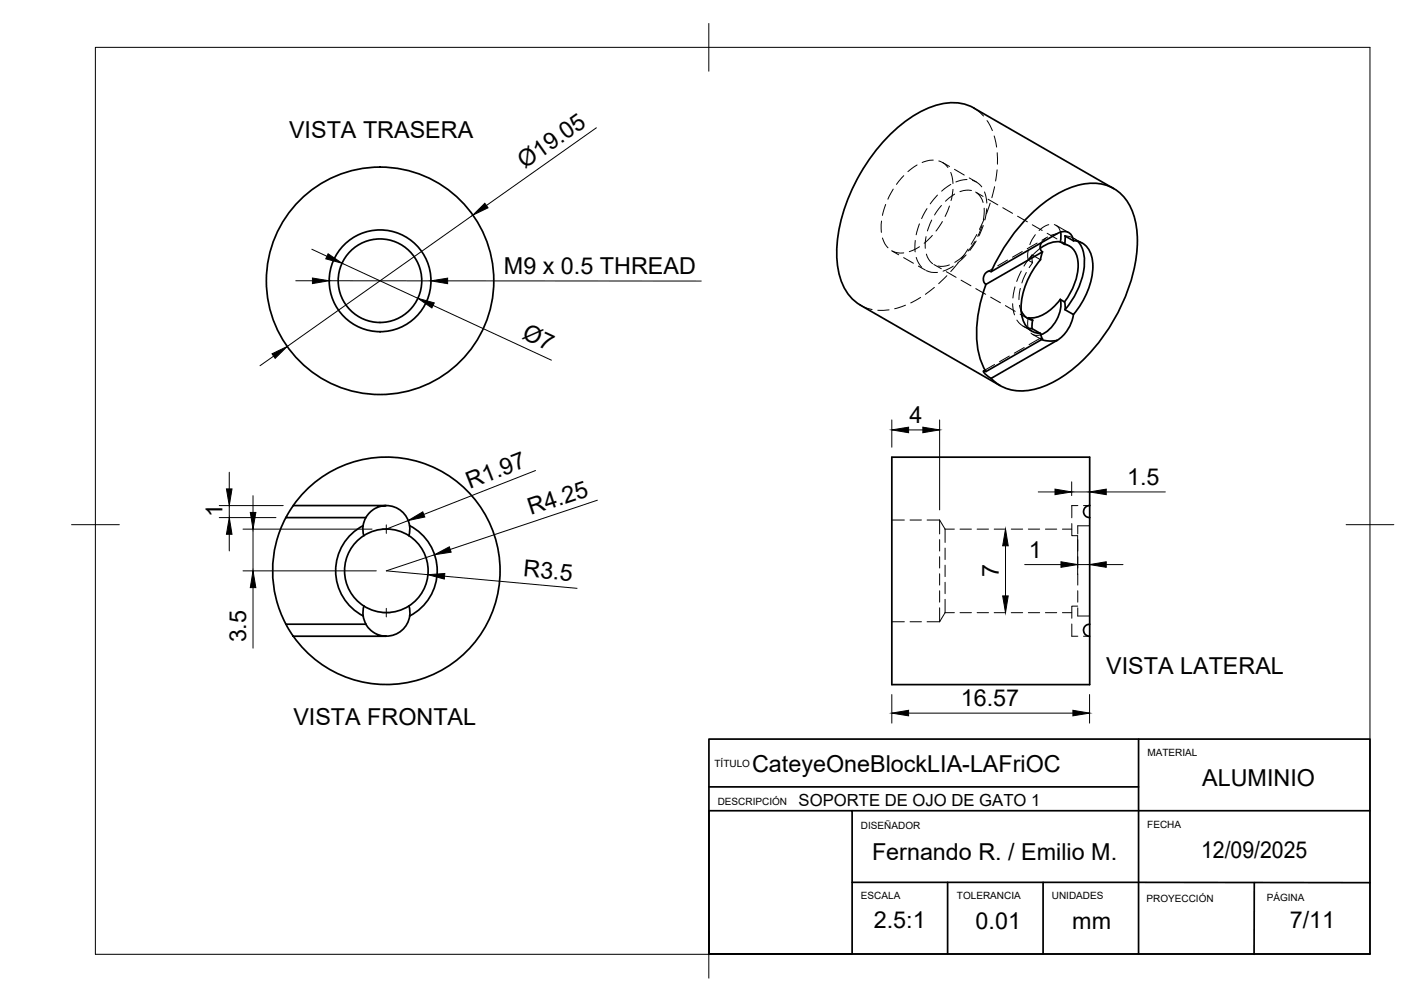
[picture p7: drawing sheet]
<svg xmlns="http://www.w3.org/2000/svg" width="297mm" height="210mm" viewBox="0 0 297 210" stroke-linecap="round" stroke-linejoin="round" font-family="sans-serif">
<!-- layer: Visible -->
<g fill="none" stroke="#000" stroke-width=".36">
<path d="M204 22.6l29.3 16.9M204 22.6a11.1 11.1 0 0 0-10.5 .5 34.8 34.8 0 0 0-15.3 17.1 27.6 27.6 0 0 0-2.4 17.4 9.8 9.8 0 0 0 4.4 6.3M206.5 59.6a24.3 24.3 0 0 0-.9 16.3l.9 1.9M207.6 56.9a36.3 36.3 0 0 1 13.6-16.1 13.4 13.4 0 0 1 10.4-2.1 9.3 9.3 0 0 1 6.1 7.1 27.4 27.4 0 0 1-2.3 17.2 36.2 36.2 0 0 1-14.6 16.9 12.3 12.3 0 0 1-10.3 1.4l-2-1.2-.9-.8M218.2 50.8a1.39 1.39 0 0 0 .2 2M218.4 52.7l-.2 .5a5.2 5.2 0 0 1-1.5 2.9 14.5 14.5 0 0 0-2.6 10.4 4 4 0 0 0 3.9 3.4M221.4 49l-13.8 7.9a1.47 1.47 0 0 0-1.4 .6 1.47 1.47 0 0 0-.1 1.5l.4 .6 11.9-6.8M221.4 49a2.07 2.07 0 0 1 2.2-.4 2.07 2.07 0 0 1 1.3 1.8M222.2 48.6l-.1 2.1M223 51.2a2.97 2.97 0 0 0-3.2-.2l-1.9 1M223 51.2a3.9 3.9 0 0 1 2.9 4.4 13.2 13.2 0 0 1-2.9 7.6l.1 1.7M224.9 50.4l-1.8-1-.1 1.8"/>
<path d="M224.9 50.4a4.2 4.2 0 0 1 4 4.4 15.9 15.9 0 0 1-4 11.1M225.8 50.5a7.3 7.3 0 0 1 1.2 6.5 17.5 17.5 0 0 1-3.9 7.9l1.8 1M180.2 63.9l29.3 16.9M213.9 65.1a3.1 3.1 0 0 0 2.4 2l-.1 1.7-.9-.1M215.4 66.6l.9 .5M216.2 68.8l1.8 1.1M218 69.8l.4 1.2-11.9 6.8-.4-.1a.67 .67 0 0 0 .5 .8l1 .8 13.8-8M218.2 71.1l1.7 .4 1.5-.2M221.4 71.3h.1M222.1 62.7l.9 .5M222.1 62.7a7.1 7.1 0 0 1-4.1 7.4M222.1 62.7a8.7 8.7 0 0 1-6 3.9h-.7"/>
<path d="M224.9 65.9a7.8 7.8 0 0 1-3.5 5.4M59.9 108.4a23.8 23.8 0 0 0 0 22.3M61.4 105.9h19.5a4.9 4.9 0 0 0-4.3 2.5h-16.7zM61.4 105.9a23.8 23.8 0 0 1 35.4-4.1 23.8 23.8 0 0 1 0 35.6 23.8 23.8 0 0 1-35.4-4.1M76.1 110.1a10.6 10.6 0 0 0 0 18.9M76.2 112.2a8.8 8.8 0 0 0-2.6 12.1 8.8 8.8 0 0 0 12.1 2.6M76.2 112.2a8.8 8.8 0 0 1 9.5 0M76.6 108.4a4.9 4.9 0 0 0-.4 3.8M80.9 105.9a4.9 4.9 0 0 1 4.8 6.3M85.7 112.2a8.8 8.8 0 0 1 0 14.7M85.8 110.1a10.6 10.6 0 0 1 0 18.9M228.3 105.9a1.26 1.26 0 0 0-1.3 1.3 1.26 1.26 0 0 0 1.3 1.2"/>
<path d="M228.3 105.9v-10.1h-41.5v47.6h41.5v-10.1a1.26 1.26 0 0 1-1.3-1.3 1.26 1.26 0 0 1 1.3-1.2M228.3 108.4v22.4M228.3 105.9v2.5M59.9 130.8h16.7a5 5 0 0 0 4.3 2.5h-19.5zM76.1 129l.6 1.8M76.2 127l-.1 .8v1.2M85.7 127l.2 1.2-.1 .8M85.8 129a4.9 4.9 0 0 1-4.9 4.3M228.3 130.8v2.5"/>
<circle cx="79.6" cy="58.8" r="8.8"/>
<circle cx="79.6" cy="58.8" r="23.8"/>
<circle cx="79.6" cy="58.8" r="10.7"/>
</g>
<!-- layer: Hidden -->
<g fill="none" stroke="#000" stroke-width=".21">
<path d="M187.1 39.6l-1.1 2.1M189.3 36.8l-1.5 1.8M192.1 34.6l-1.9 1.4M195.5 33.5l-.8 .1-1.5 .5M196.7 33.7a3.3 3.3 0 0 1 1.9 1.4M197.4 34l1.5 .9M199.2 36.1l.4 2.4M199.2 38.6l-1.9 1.4M199.6 39.7l-.4 2.3M199.9 35.5l2.1 1.2M202.6 37.6l-1.4 .2-1 .3M203 37.3l1.5 .8"/>
<path d="M203.5 39.9l-1.1-.1-1.3 .3M203.7 37.8l.9 .4 1.1 1M204 22.6l2 1.7M206.8 25.3l1.1 2.1M208.3 28.5l.5 2.3M208.3 39.1l-.5 2.3M208.9 35.6l-.3 2.3M208.9 32v2.4M184.7 46.3l-.1 2.4M184.9 49.9l.5 1.2 .6 .8M185.5 42.8l-.7 2.3M186.8 52.5l1.5 .9"/>
<path d="M187 52.6a3.9 3.9 0 0 0 2.3 .4M189.3 54l2 1.2M191.7 50.4v2.4M191.9 53.9l.5 1.2 .7 .9M192.4 55.7l1.5 .9M192.6 46.9l-.7 2.3M192.6 51.7l-2.1 1M194 49.6l-.2 2.4M194.1 53.2l.4 1.1 .9 .9M194.1 56.7a3.9 3.9 0 0 0 2.3 .4M194.2 43.7l-1.1 2.1M195.2 46.1l-.9 2.3"/>
<path d="M195.3 49.3l-1.7 1.7M195.6 55.4l1.6 .9M196.4 40.9l-1.5 1.8M197.2 43l-1.4 2M197.4 46.4l-1.3 2M198.2 56.9l2.1 1.2M198.4 57.8l-1.8 1.6M198.9 55.5l-1.3 .3-1.1-.1M198.9 43.2l-.9 2.2M199.7 55.7l-2.2 1.1M200 40.7l-1.9 1.5M200.7 55.1l-1.5 1.8"/>
<path d="M201.3 58.7l2.1 1.2M202 53.5l-2 1.5M202.4 53.4l-1.7 1.6M202.8 52.2l-1.4 1.9M204.2 50.6l-1.4 2M204.4 40.2l1.5 .9M204.5 50.5l-1.3 2M204.6 40.4l.8 .9 .5 1.1M204.6 49.1l-1.2 2.1M205.7 47.3l-.9 2.2M206 47.2l-1 2.2M206.2 45.9l-1 2.2"/>
<path d="M206.2 43.6l-.2 2.5M206.2 40.2l.5 2.3M206.7 43.7l-.4 2.4M207 41.7l2 1.2M207.4 42.6l-.8 2.2M208 56.3l-1.2 .6M210.1 43.5l2 1.2M211.1 54.5l-2.1 1.2M213.1 45.3l2.1 1.2M213.9 56.8l-.9 2.2M214.1 52.7l-2 1.2M215 57.1l-.9 2.2"/>
<path d="M215.4 52.4l-.1 1.2 .1 .9 .9 .5-.1-1.6 1.8 1M216.2 53.4l-1.7 2.3M216.2 47.1l2.1 1.2M216.3 55l-.7 1.1M216.9 49.2l-1.2 2M217.3 50.9l-2.1 1.2M217.9 52l-1.5 1.4-1 1.1M219.1 49.9l-.9 .9M219.4 48.9l2 1.2M219.5 49.6l-1.2 .7M219.7 47.1l-1.2 .5-.8 .7M220.9 47l.7 .5 .5 1.1"/>
<path d="M221.2 47.2l2.7 1.5M221.4 49l-1.3 .3M222.4 50.6l1.6 1M223.1 49.4l1.5 .3 1.1 .9M224.9 49.9l1.8 1M180.2 63.9l1.5 .7 1 .2M186.2 64.9l-2.3 .1M189.7 63.9l-2.3 .8M192.8 62.3l-2 1.2M195.7 60.2l-1.9 1.5M204.4 60.5l2.1 1.2M207.5 62.2l2.1 1.2"/>
<path d="M208.3 76.4l-2.3 1.3M210.6 64l2.1 1.2M211.4 74.6l-2 1.2M212.1 63.6l.4 2.4M212.6 60.1l-.4 2.3M213 67l.1 .1a3.8 3.8 0 0 0 2.2 1.6M213.6 64l.3 1.1M213.7 65.8l1.6 .9M213.7 60.4l-.3 2.4M214.3 68.3l1.8 1.1M214.5 72.8l-2 1.2M215.4 66.6l-.1 1 .1 1.1"/>
<path d="M216 69.8l.2 .1a1.91 1.91 0 0 0 1.8 .2M216.3 70.1l1.8 .9M217.9 70.9l-2.3 1.3M218.4 71l-.5-.1 .3 .2M186.8 108.9h2.6M190.6 108.9h2.4M194.2 108.9h2.6M196.8 108.9v3M196.8 113v2.4M196.8 116.6v2.4M196.8 108.9l1.2 1.9M198 110.8v2.8"/>
<path d="M198 114.8v2.4M198 118.4v2.4M198 110.8h1.9M201.1 110.8h2.4M204.7 110.8h2.4M208.3 110.8h2.4M211.8 110.8h2.4M215.4 110.8h2.4M219 110.8h2.4M222.5 110.8h2M224.5 109.7v2.5h1.3M225.8 116.6v2.4"/>
<path d="M225.8 113v2.4M225.8 105.9h-1.3v2.6M227 105.9h1.3M228.3 110.1h-2.5v1.8M186.8 130.3h2.6M190.6 130.3h2.4M194.2 130.3h2.6M196.8 120.2v2.4M196.8 123.8v2.3M196.8 127.3v3M198 122v2.4M198 125.6v2.7"/>
<path d="M198 128.3l-1.2 2M198 128.3h1.9M201.1 128.3h2.4M204.7 128.3h2.4M208.3 128.3h2.4M211.8 128.3h2.4M215.4 128.3h2.4M219 128.3h2.4M222.5 128.3h2M224.5 130.7v2.6h1.3M225.8 127h-1.3v2.5M225.8 127.3v1.7h2.5"/>
<path d="M225.8 123.8v2.3M225.8 120.2v2.4M227 133.3h1.3"/>
</g>
<!-- layer: BORDER -->
<path d="M20 9.9h267v190h-267zM148.5 4.9v10M15 109.9h10M282 109.9h10M148.5 194.9v10" fill="none" stroke="#000" stroke-width=".21"/>
<!-- layer: TITLEBLOCK -->
<path d="M148.5 154.8h138.5v45h-138.5zM238.5 154.8v45M148.5 169.8h30v30h-30zM148.5 164.8h90M178.5 169.8h108.5M178.5 184.8l108.5 .1M198.5 184.8v15M218.5 184.8v15M262.7 184.9v15" fill="none" stroke="#000" stroke-width=".36"/>
<!-- layer: FD_Dimensions -->
<g fill="none" stroke="#000" stroke-width=".21">
<path d="M124.9 26.8l-23 16.2M62 58.8h3.4M65.3 52.2l3.2 1.5M68.9 58.8h21.4M71.7 55.2l15.8 7.3M93.8 58.8l53.1 .1M99 45.1l-38.8 27.5M57.3 74.6l-2.8 2M90.7 64l24.8 11.5M48 98.9v3.5M112.2 98.6l-23.4 9.2M186.8 88v5.7"/>
<path d="M190.3 90.1h3M196.8 88v18.8M45.9 105.9h13.4M45.9 108.4h11.9M48 105.9v2.5M48 111.9v3.5M50.9 110.8h27M50.9 119.6h27.9M53 103.8v3.6M53 110.8v8.8M85.5 109l-4.6 1.8M91 116.2l-10.1 3.4 8.7 .8"/>
<path d="M125.1 104.8l-30.8 10.3M210.6 114.3v10.5M214.7 118.3h7.5M217.5 103.1h3.5M224.5 100.9v2.9M224.5 103.1h3.7M225.7 112.2v8.2M225.7 118.3h2.5M228.2 100.9v5.4M228.2 110.5v9.9M231.7 118.3h3.5M231.7 103.1h12.4"/>
<path d="M53 123.1v12.7M93.1 120.7l27.8 2.5M186.8 145.5v6M190.3 149.4h34.4M228.2 145.5v6"/>
</g>
<g fill="#000" stroke="#000" stroke-width=".21">
<path d="M65.4 58.2l3.5 .6-3.5 .6zM68.7 53.2l3 2-3.5-1zM90.3 58.8l3.5-.5v1.1zM99 45.1l2.6-2.5 .6 .9zM57 74.1l3.2-1.5-2.6 2.5zM87.5 62.5l3.5 1-.5 1zM186.8 90.1l3.5-.6v1.1zM193.3 89.5l3.5 .6-3.5 .5zM47.4 102.4h1.2l-.6 3.5zM48 108.4l.6 3.5h-1.2zM52.4 107.4h1.2l-.6 3.4zM85.5 109l3.1-1.8 .4 1.1z"/>
<path d="M91 116.2l3.1-1.7 .4 1.2zM210.6 110.8l.6 3.5h-1.2zM221 102.5l3.5 .6-3.5 .5zM222.2 117.7l3.5 .6-3.5 .5zM228.2 118.3l3.5-.6v1.1zM228.2 103.1l3.5-.6v1.1zM53 119.6l.6 3.5h-1.2zM89.6 120.4l3.6-.3-.1 1.2zM210 124.8h1.2l-.6 3.5zM186.8 149.4l3.5-.6v1.2zM224.7 148.8l3.5 .6-3.5 .6z"/>
</g>
<!-- layer: Smart Centers -->
<path d="M80 110.8h1.8M80.9 110v1.7M80 128.3h1.8M80.9 127.4v1.8" fill="none" stroke="#000" stroke-width=".21"/>
<g font-size="4.9">
<text x="60.6" y="28.8">VISTA TRASERA</text>
<text x="110" y="35.5" transform="rotate(-35 110 35.5)">Ø19.05</text>
<text x="105.6" y="57.4">M9 x 0.5 THREAD</text>
<text x="109.2" y="70.8" transform="rotate(25 109.2 70.8)">Ø7</text>
<text x="190.5" y="88.7">4</text>
<text x="236.1" y="101.6">1.5</text>
<text x="98.4" y="102.4" transform="rotate(-21 98.4 102.4)">R1.97</text>
<text x="111.2" y="107.9" transform="rotate(-18 111.2 107.9)">R4.25</text>
<text x="46.6" y="108.3" transform="rotate(-90 46.6 108.3)">1</text>
<text x="215.5" y="116.9">1</text>
<text x="109.5" y="120.7" transform="rotate(5 109.5 120.7)">R3.5</text>
<text x="209.2" y="121" transform="rotate(-90 209.2 121)">7</text>
<text x="51.5" y="134.6" transform="rotate(-90 51.5 134.6)">3.5</text>
<text x="231.7" y="141.2">VISTA LATERAL</text>
<text x="201.3" y="147.9">16.57</text>
<text x="61.4" y="151.9">VISTA FRONTAL</text>
<text x="157.5" y="161.7">CateyeOneBlockLIA-LAFriOC</text>
<text x="251.8" y="164.8">ALUMINIO</text>
<text x="251.6" y="179.7">12/09/2025</text>
<text x="182.7" y="180.1">Fernando R. / Emilio M.</text>
<text x="183" y="194.4">2.5:1</text>
<text x="204.4" y="194.5">0.01</text>
<text x="224.6" y="194.6">mm</text>
<text x="270.2" y="194.5">7/11</text>
</g>
<text font-size="3.5" x="167.3" y="168.8">SOPORTE DE OJO DE GATO 1</text>
<g font-size="2.1">
<text x="149.7" y="160.6">TÍTULO</text>
<text x="240.3" y="158.3">MATERIAL</text>
<text x="150.3" y="168.7">DESCRIPCIÓN</text>
<text x="180.3" y="173.7">DISEÑADOR</text>
<text x="240.3" y="173.4">FECHA</text>
<text x="180.3" y="188.4">ESCALA</text>
<text x="200.4" y="188.4">TOLERANCIA</text>
<text x="220.3" y="188.4">UNIDADES</text>
<text x="240.2" y="188.9">PROYECCIÓN</text>
<text x="265.3" y="188.7">PÁGINA</text>
</g>
</svg>
